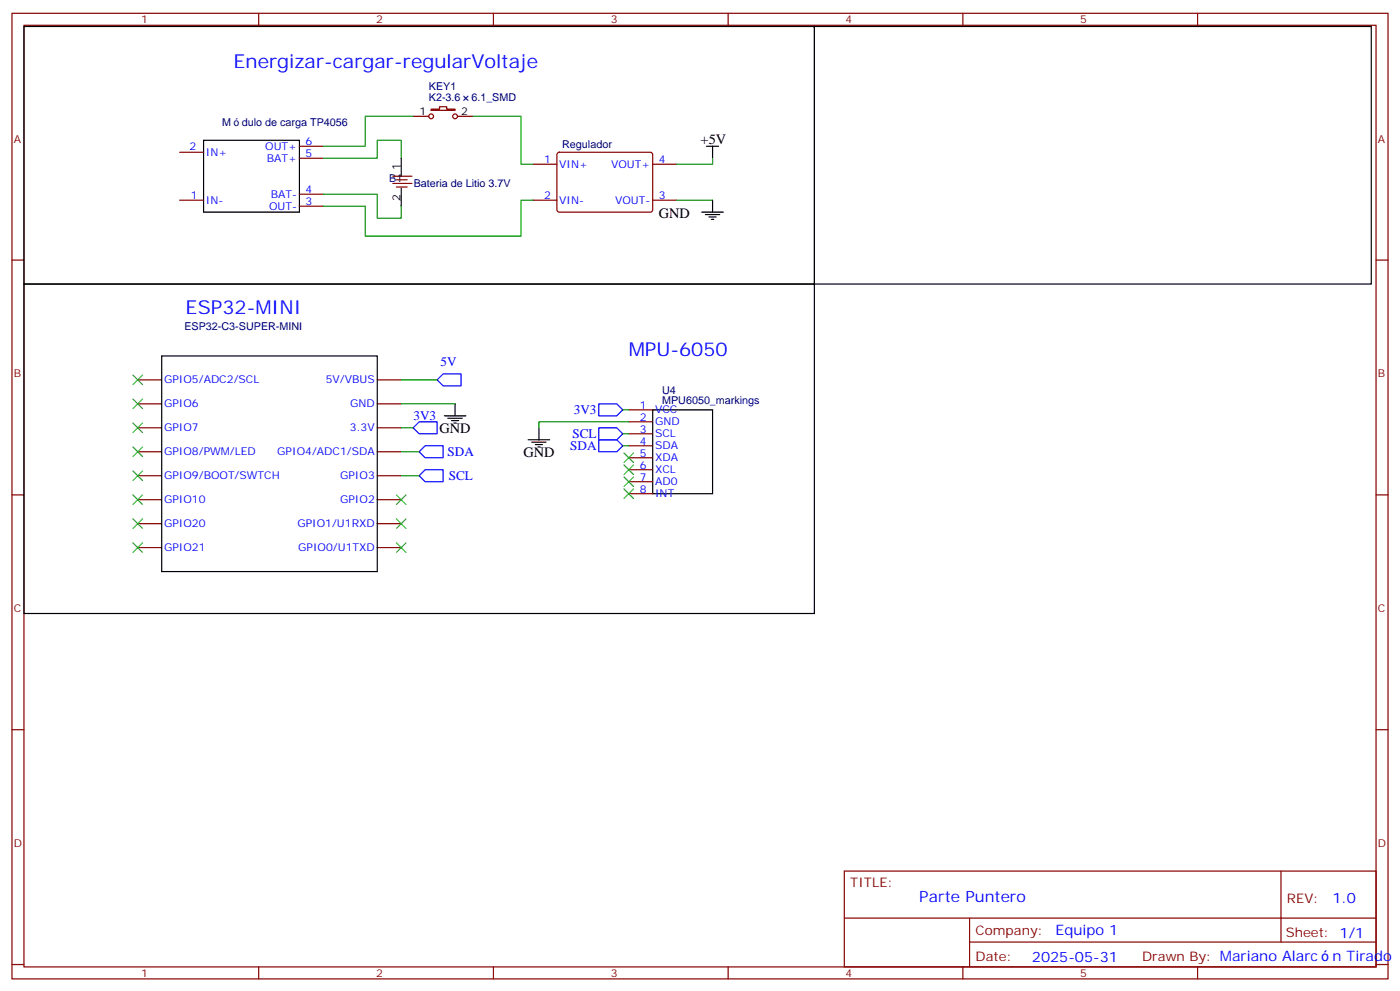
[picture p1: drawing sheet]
<svg xmlns="http://www.w3.org/2000/svg" width="412mm" height="292mm" viewBox="0 0 412 292" stroke-linecap="round" stroke-linejoin="round" font-family="sans-serif">
<g fill="none" stroke="#870000" stroke-width=".35">
<path d="M3.5 3.9h405.4v284.4h-405.4zM7.1 7.4h398.2v277.3h-398.2zM76.2 3.9v3.5M145.3 3.9v3.5M214.5 3.9v3.5M283.6 3.9v3.5M352.8 3.9v3.5M121.7 34.3h4.6M127 32.1h2.5v-.7h2.1v.7h2.5v.4h-7.1zM134.8 34.3h4.5M52.9 58.9h7.1M52.9 44.8h7.1"/>
<path d="M88.2 57.2h7M88.2 46.6h7M88.2 43.1h7M115.7 51.9h5.7M115.7 54h5.7M116.8 53h3.1M116.8 55.1h3.1M157 58.9h7M157 48.4h7M164.3 45l.4-.2 27.1 .1 .5 .6-.1 16.5-.6 .5-27.1-.1-.5-.6v-16.3zM192.3 58.9h7M192.3 48.4h7"/>
<path d="M3.5 76.6h3.6M88.2 60.7h7M405.3 76.6h3.6M40.6 111.9h7M40.6 118.9h7M111.1 111.9h7.1M111.1 118.9h7.1M40.6 126h7M40.6 133h7M111.1 126h7.1M111.1 133h7.1M185.2 120.7h7.1"/>
<path d="M185.2 124.2h7.1M185.2 127.7h7.1M185.2 131.3h7.1M185.2 134.8h7.1M185.2 138.3h7.1M3.5 145.7h3.6M40.6 140.1h7M40.6 147.1h7M40.6 154.2h7M111.1 140.1h7.1M111.1 147.1h7.1M111.1 154.2h7.1"/>
<path d="M185.2 141.9h7.1M185.2 145.4h7.1M405.3 145.7h3.6M40.6 161.3h7M111.1 161.3h7.1M3.5 214.9h3.6M405.3 214.9h3.6M248.7 256.5h156.6v28.2h-156.6zM377.3 256.5v20.9M248.7 270.4h156.5M285.6 277.4h119.6M285.6 270.4v14.1"/>
<path d="M3.5 284h3.6M76.2 284.7v3.6M145.3 284.7v3.6M214.5 284.7v3.6M283.6 284.7v3.6M352.8 284.7v3.6M405.3 284h3.6"/>
<circle cx="127" cy="34.3" r=".71"/>
<circle cx="134.1" cy="34.3" r=".71"/>
</g>
<g fill="none" stroke="#000" stroke-width=".35">
<path d="M7.1 7.8h232.8v75.8h-232.8zM239.9 7.8h164v75.8h-164zM60 41.3h28.2v21.2h-28.2zM118.2 46.6v5.3M118.2 55.4v5.3M208.1 43.1h3.6M209.9 43.1v3.5M209.9 58.9v3.6M206.7 62.5h6.4M207.8 63.2h4.2M208.8 63.9h2.2M209.5 64.6h.8"/>
<path d="M7.1 83.6h232.8v97.1h-232.8zM47.6 104.8h63.5v63.5h-63.5zM134.1 118.9v3.5M130.9 122.4h6.3M131.9 123.2h4.3M133 123.9h2.1M133.7 124.6h.7M155.6 129.5h6.3M156.6 130.2h4.3M157.7 130.9h2.1M158.4 131.6h.7M158.7 126v3.5"/>
<path d="M192.3 120.7h17.6v24.7h-17.6z"/>
</g>
<g fill="none" stroke="#008700" stroke-width=".35">
<path d="M121.7 34.3h-14.1v8.8h-12.4M139.3 34.3h14.2v14.1h3.5M95.2 46.6h15.9v-5.3h7.1v5.3M95.2 57.2h15.9v7h7.1v-3.5M157 58.9h-3.5v10.6h-45.9v-8.8h-12.4M199.3 58.9h10.6M209.9 46.6v1.8h-10.6M118.2 111.9h10.6M118.2 118.9h15.9M118.2 133h5.3M118.2 126h3.5M183.4 127.7h1.8"/>
<path d="M183.4 131.3h1.8M183.4 120.7h1.8M185.2 124.2h-26.5v1.8M118.2 140.1h5.3"/>
</g>
<path d="M128.8 111.9l1.7-1.8h5.3v3.5h-5.3zM176.4 118.9h5.3l1.7 1.8-1.7 1.7h-5.3zM123.5 124.2h5.3v3.5h-5.3l-1.8-1.7zM125.2 138.3h5.3v3.6h-5.3l-1.7-1.8zM125.2 131.3h5.3v3.5h-5.3l-1.7-1.8zM176.4 126h5.3l1.7 1.7-1.7 1.8h-5.3zM176.4 129.5h5.3l1.7 1.8-1.7 1.7h-5.3z" fill="none" stroke="#00f" stroke-width=".35"/>
<g fill="none" stroke="#3c3" stroke-width=".35">
<path d="M39.2 117.5l2.8 2.8M39.2 110.5l2.8 2.8M42 117.5l-2.8 2.8M42 110.5l-2.8 2.8M39.2 138.7l2.8 2.8M39.2 131.6l2.8 2.8M39.2 124.6l2.8 2.8M42 138.7l-2.8 2.8M42 131.6l-2.8 2.8M42 124.6l-2.8 2.8M183.8 136.9l2.8 2.8M183.8 133.4l2.8 2.8"/>
<path d="M186.6 136.9l-2.8 2.8M186.6 133.4l-2.8 2.8M39.2 159.8l2.8 2.9M39.2 152.8l2.8 2.8M39.2 145.7l2.8 2.9M42 159.8l-2.8 2.9M42 152.8l-2.8 2.8M42 145.7l-2.8 2.9M116.8 145.7l2.8 2.9M116.8 152.8l2.8 2.8M116.8 159.8l2.8 2.9M119.6 145.7l-2.8 2.9"/>
<path d="M119.6 152.8l-2.8 2.8M119.6 159.8l-2.8 2.9M183.8 144l2.8 2.8M183.8 140.4l2.8 2.9M186.6 144l-2.8 2.8M186.6 140.4l-2.8 2.9"/>
</g>
<g font-size="5.6" fill="#00f">
<text x="68.8" y="20.1">Energizar-cargar-regularVoltaje</text>
<text x="54.7" y="92.5">ESP32-MINI</text>
<text x="185.2" y="104.8">MPU-6050</text>
</g>
<text font-size="4.6" fill="#00f" x="270.8" y="265.5">Parte Puntero</text>
<g font-size="4.2">
<text x="206.4" y="42.4">+5V</text>
<text x="194" y="64.2">GND</text>
<text x="129.5" y="127.5">GND</text>
<text x="154.2" y="134.4">GND</text>
</g>
<g font-size="4.2" fill="#00f">
<text x="392.5" y="265.8">1.0</text>
<text x="310.9" y="275.3">Equipo 1</text>
<text x="304" y="283.1">2025-05-31</text>
<text x="392.5" y="283.1">n Tirado</text>
</g>
<g font-size="3.9" fill="#00f">
<text x="129.8" y="107.9">5V</text>
<text x="121.8" y="123.8">3V3</text>
<text x="169" y="122">3V3</text>
<text x="168.6" y="129">SCL</text>
<text x="131.9" y="134.3">SDA</text>
<text x="168" y="132.5">SDA</text>
<text x="132.2" y="141.3">SCL</text>
</g>
<g font-size="3.9" fill="#800">
<text x="250.5" y="261.1">TITLE:</text>
<text x="379.1" y="265.8">REV:</text>
<text x="287.4" y="275.3">Company:</text>
<text x="378.7" y="275.9">Sheet: 1/1</text>
<text x="287.4" y="283">Date:</text>
<text x="336.4" y="283.1">Drawn By: Mariano Alarc</text>
</g>
<g font-size="3.2" fill="#800">
<text x="41.6" y="6.9">1</text>
<text x="110.8" y="6.9">2</text>
<text x="179.9" y="6.9">3</text>
<text x="249.1" y="6.9">4</text>
<text x="318.2" y="6.9">5</text>
<text x="4.1" y="42">A</text>
<text x="405.9" y="42">A</text>
<text x="4.1" y="111.2">B</text>
<text x="405.9" y="111.2">B</text>
<text x="4.1" y="180.3">C</text>
<text x="405.9" y="180.3">C</text>
<text x="4.1" y="249.4">D</text>
<text x="405.9" y="249.4">D</text>
<text x="41.6" y="287.7">1</text>
<text x="110.8" y="287.7">2</text>
<text x="179.9" y="287.7">3</text>
<text x="249.1" y="287.7">4</text>
<text x="318.2" y="287.7">5</text>
</g>
<g font-size="3.2" fill="#000080">
<text x="126.3" y="29.6">K2-3.6</text>
<text x="126.3" y="26.4">KEY1</text>
<text x="138.8" y="29.6">6.1_SMD</text>
<text x="65.4" y="37.2">M</text>
<text x="71.2" y="37.2">dulo de carga TP4056</text>
<text x="165.6" y="43.7">Regulador</text>
<text x="114.7" y="53.7">B1</text>
<text x="121.9" y="55">Bateria de Litio 3.7V</text>
<text x="54.3" y="97.2">ESP32-C3-SUPER-MINI</text>
<text x="195" y="118.9">MPU6050_markings</text>
<text x="195" y="115.9">U4</text>
</g>
<g font-size="3.2">
<text x="123.6" y="33.9">1</text>
<text x="135.8" y="33.9">2</text>
<text x="117.8" y="50.1" transform="rotate(-90 117.8 50.1)">1</text>
<text x="117.8" y="59.2" transform="rotate(-90 117.8 59.2)">2</text>
</g>
<g font-size="3.2" fill="#00f">
<text x="55.8" y="44.1">2</text>
<text x="60.7" y="45.9">IN+</text>
<text x="78.1" y="44.1">OUT+</text>
<text x="78.6" y="47.7">BAT+</text>
<text x="90" y="46.2">5</text>
<text x="90" y="42.7">6</text>
<text x="160.3" y="48">1</text>
<text x="164.7" y="49.4">VIN+</text>
<text x="180" y="49.4">VOUT+</text>
<text x="194" y="48">4</text>
<text x="56.2" y="58.6">1</text>
<text x="79.7" y="58.2">BAT-</text>
<text x="90" y="56.8">4</text>
<text x="160.3" y="58.6">2</text>
<text x="194" y="58.6">3</text>
<text x="60.7" y="60">IN-</text>
<text x="79.3" y="61.8">OUT-</text>
<text x="90" y="60.4">3</text>
<text x="164.7" y="60">VIN-</text>
<text x="181.2" y="60">VOUT-</text>
<text x="48.3" y="112.9">GPIO5/ADC2/SCL</text>
<text x="96" y="112.9">5V/VBUS</text>
<text x="48.3" y="120">GPIO6</text>
<text x="103.1" y="120">GND</text>
<text x="188.5" y="120.3">1</text>
<text x="188.5" y="123.9">2</text>
<text x="193" y="121.7">VCC</text>
<text x="193" y="125.3">GND</text>
<text x="48.3" y="127">GPIO7</text>
<text x="103.1" y="127">3.3V</text>
<text x="188.5" y="127.4">3</text>
<text x="188.5" y="130.9">4</text>
<text x="193" y="128.8">SCL</text>
<text x="48.3" y="134.1">GPIO8/PWM/LED</text>
<text x="81.7" y="134.1">GPIO4/ADC1/SDA</text>
<text x="188.5" y="134.4">5</text>
<text x="188.5" y="138">6</text>
<text x="193" y="132.3">SDA</text>
<text x="193" y="135.9">XDA</text>
<text x="48.3" y="141.1">GPIO9/BOOT/SWTCH</text>
<text x="100.2" y="141.1">GPIO3</text>
<text x="188.5" y="141.5">7</text>
<text x="193" y="139.4">XCL</text>
<text x="193" y="142.9">AD0</text>
<text x="48.3" y="148.2">GPIO10</text>
<text x="100.2" y="148.2">GPIO2</text>
<text x="188.5" y="145">8</text>
<text x="193" y="146.4">INT</text>
<text x="48.3" y="155.3">GPIO20</text>
<text x="87.6" y="155.3">GPIO1/U1RXD</text>
<text x="48.3" y="162.3">GPIO21</text>
<text x="87.8" y="162.3">GPIO0/U1TXD</text>
</g>
</svg>
